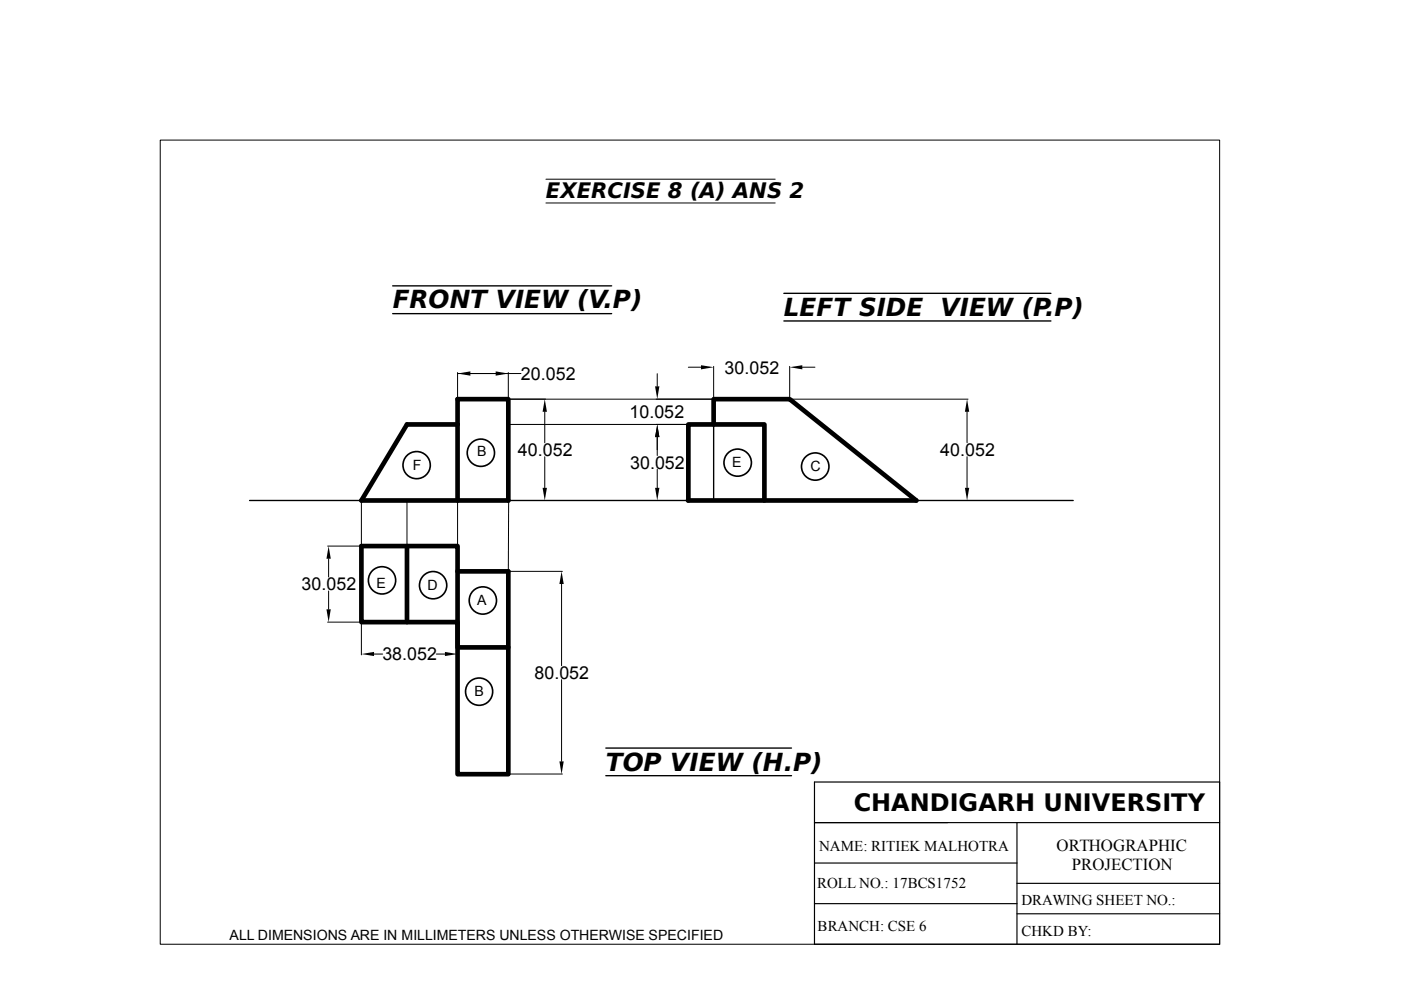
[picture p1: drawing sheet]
<svg xmlns="http://www.w3.org/2000/svg" width="297mm" height="210mm" viewBox="0 0 297 210" stroke-linecap="round" stroke-linejoin="round" font-family="sans-serif">
<path d="M83.3 66.5h46.4M83.3 60.6h46.4M166.2 68.1h56.6M166.2 62.2h56.6M145.9 90h5.4v16.1M52.9 106.1h174.6M128.4 158.6h39.4M128.4 164.5h39.4" fill="none" stroke="#000" stroke-width=".29"/>
<path d="M97 90h-10.7l-9.7 16.1h31.2v-21.5h-10.8v21.5M151.3 90v-5.4h16.1l26.9 21.5h-48.4M76.6 115.8h20.4v5.3h10.8v43h-10.8v-32.2h-20.4zM86.3 115.8v16.1M145.9 106.1v-16.1h16.2v16.1M97 121.1v16.2h10.8" fill="none" stroke="#000" stroke-width=".99"/>
<g fill="none" stroke="#000" stroke-width=".35">
<path d="M97 84.6v5.4h-10.7"/>
<circle cx="88.3" cy="98.6" r="2.89"/>
<circle cx="102" cy="96" r="2.89"/>
<circle cx="156.4" cy="98.1" r="2.89"/>
<circle cx="172.8" cy="98.9" r="2.9"/>
<circle cx="81" cy="123" r="2.89"/>
<circle cx="91.8" cy="124.1" r="2.89"/>
<circle cx="102.4" cy="127.3" r="2.89"/>
<circle cx="101.6" cy="146.6" r="2.89"/>
</g>
<g fill="none" stroke="#000" stroke-width=".21">
<path d="M34 29.7h224.6v170.5h-224.6zM115.7 38h48.7M115.7 43h48.7M97 79v5.6M97 79.2h13.5M107.8 79v5.6M139.3 79.2v2.7M145.9 77.9h2.7M151.3 77.7v6.9M167.4 77.7v6.9M170.1 77.9h2.7M107.8 90h54.2"/>
<path d="M107.8 84.6h43.4M115.5 87.3v6.6M115.5 96.8v6.6M139.3 92.7v3.9M139.3 99.5v3.9M167.5 84.6h37.7M205 87.3v6.6M205 96.8v6.6M69.5 115.8h7.1M69.7 118.5v3.8M76.6 106.1v32.8M86.3 106.1v9.7"/>
<path d="M97 106.1v15M115.7 106.1h-7.9v15M139.1 106.1h6.8M167.5 106.1h37.7M69.5 131.9h7.1M69.7 125.3v3.9M79.3 138.7h1.8M92.5 138.7h1.8M97 131.9v32.2M107.8 121.1h11.4M119.1 123.8v17.3M119.1 144.1v17.3"/>
<path d="M107.8 164.1h11.4"/>
</g>
<g fill="#000">
<path d="M97 79.2l2.7-.5v1zM105.1 78.7l2.7 .5-2.7 .5zM148.6 77.4l2.7 .5-2.7 .4zM167.4 77.9l2.7-.5v.9zM115.5 84.6l.5 2.7h-1zM138.9 81.9h.9l-.5 2.7zM139.3 90l.5 2.7h-.9zM205 84.6l.5 2.7h-.9zM69.7 115.8l.4 2.7h-.9zM115 103.4h1l-.5 2.7zM138.9 103.4h.9l-.5 2.7zM204.6 103.4h.9l-.5 2.7z"/>
<path d="M69.2 129.2h.9l-.4 2.7zM76.6 138.7l2.7-.5v.9zM94.3 138.2l2.7 .5-2.7 .4zM119.1 121.1l.4 2.7h-.9zM118.6 161.4h.9l-.4 2.7z"/>
</g>
<path d="M97 121.1v10.8" fill="none" stroke="#000" stroke-width=".59"/>
<path d="M172.7 174.4h85.9M172.7 165.8h85.9v34.4h-85.9zM215.6 174.4v25.8M172.7 191.6h42.9M172.7 183h42.9M215.6 187.3h43M215.6 193.7h43" fill="none" stroke="#000" stroke-width=".25"/>
<g font-size="5.3">
<text x="83.3" y="65.4">FRONT VIEW (V.P)</text>
<text x="166.2" y="67">LEFT SIDE VIEW (P.P)</text>
<text x="128.4" y="163.4">TOP VIEW (H.P)</text>
</g>
<text font-size="5.1" x="181" y="172">CHANDIGARH UNIVERSITY</text>
<text font-size="4.5" x="115.7" y="42.1">EXERCISE 8 (A) ANS 2</text>
<g font-size="3.8">
<text x="110.5" y="80.5">20.052</text>
<text x="153.6" y="79.2">30.052</text>
<text x="133.5" y="88.7">10.052</text>
<text x="109.8" y="96.7">40.052</text>
<text x="133.6" y="99.4">30.052</text>
<text x="199.4" y="96.7">40.052</text>
<text x="63.9" y="125.2">30.052</text>
<text x="81.1" y="140">38.052</text>
<text x="113.3" y="144">80.052</text>
</g>
<g font-size="3.6">
<text x="224" y="180.4">ORTHOGRAPHIC</text>
<text x="227.3" y="184.5">PROJECTION</text>
</g>
<g font-size="3.2">
<text x="173.7" y="180.5">NAME: RITIEK MALHOTRA</text>
<text x="173.2" y="188.3">ROLL NO.: 17BCS1752</text>
<text x="216.6" y="192">DRAWING SHEET NO.:</text>
<text x="173.4" y="197.5">BRANCH: CSE 6</text>
<text x="216.6" y="198.4">CHKD BY:</text>
</g>
<g font-size="3">
<text x="87.6" y="99.6">F</text>
<text x="101.2" y="96.7">B</text>
<text x="155.2" y="98.9">E</text>
<text x="171.8" y="99.9">C</text>
<text x="79.8" y="124.6">E</text>
<text x="90.7" y="125.2">D</text>
<text x="101.2" y="128.4">A</text>
<text x="100.6" y="147.5">B</text>
<text x="48.7" y="199.3">ALL DIMENSIONS ARE IN MILLIMETERS UNLESS OTHERWISE SPECIFIED</text>
</g>
</svg>
